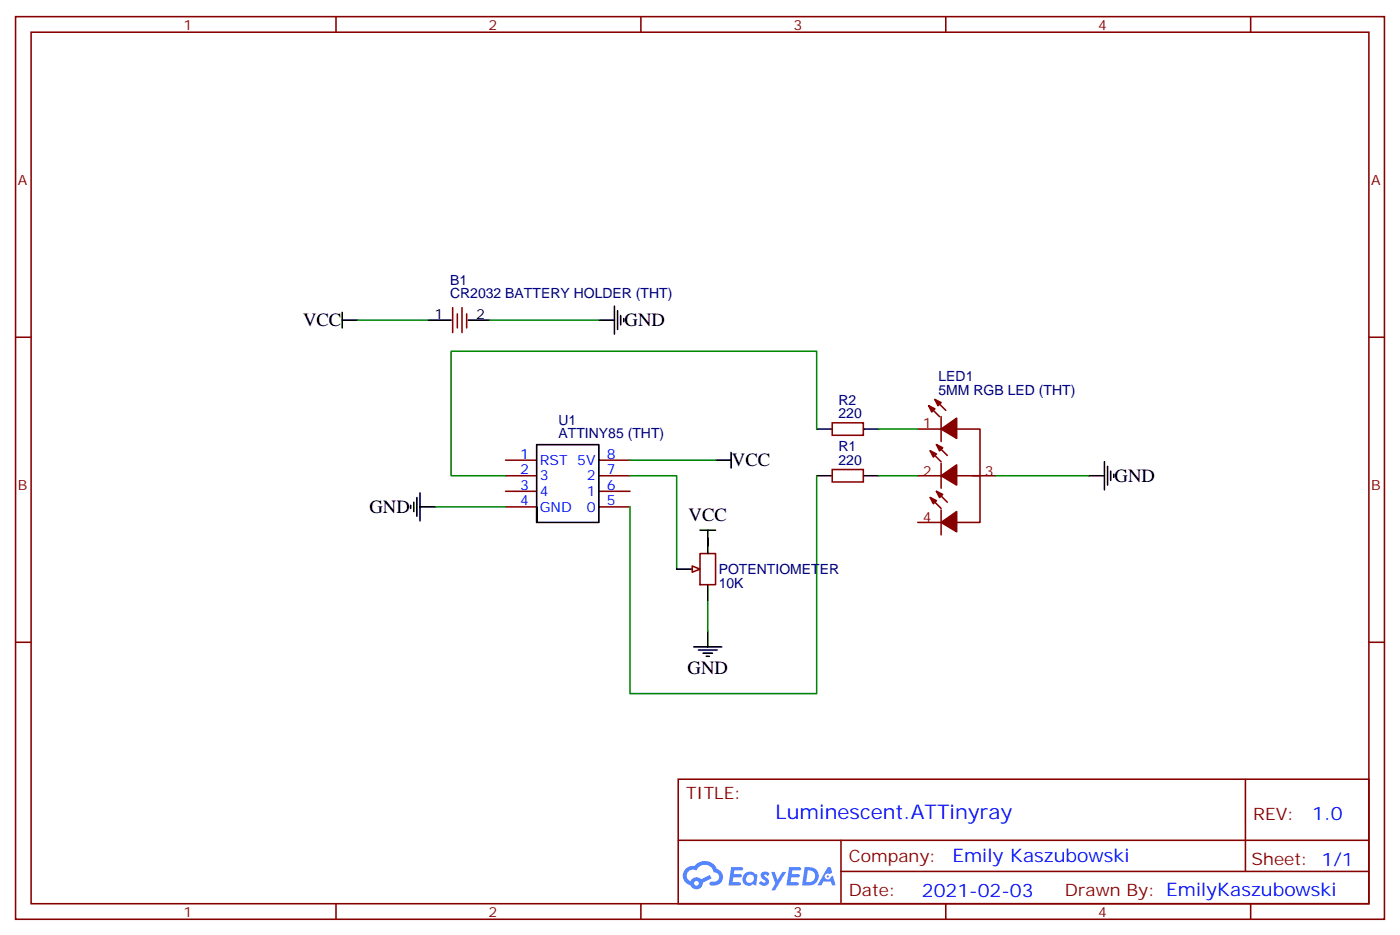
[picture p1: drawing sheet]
<svg xmlns="http://www.w3.org/2000/svg" width="317mm" height="212mm" viewBox="0 0 317 212" stroke-linecap="round" stroke-linejoin="round" font-family="sans-serif">
<g fill="none" stroke="#870000" stroke-width=".35">
<path d="M3.5 3.8h310.5v204.6h-310.5zM7.1 7.3h303.3v197.6h-303.3zM76.2 3.8v3.5M145.3 3.8v3.5M214.5 3.8v3.5M283.6 3.8v3.5M3.5 76.4h3.6M310.4 76.4h3.6M3.5 145.6h3.6M310.4 145.6h3.6M153.8 176.6h156.6v28.3h-156.6zM282.4 176.7v20.8"/>
<path d="M153.8 190.5h156.5M190.7 197.5h119.6M190.7 190.5v14.1M76.2 204.9v3.5M145.3 204.9v3.5M214.5 204.9v3.5M283.6 204.9v3.5"/>
</g>
<g fill="#5487ff">
<path d="M172.8 197.8a1.22 1.22 0 0 1 1.7 .3l-.4 .6a.47 .47 0 0 0-.3-.5 .47 .47 0 0 0-.5 .2v.2a1.55 1.55 0 0 1 1.1 1.5 1.34 1.34 0 0 1-2.3 .1l.5-.5 .7 .4a.29 .29 0 0 0 .4-.3 .29 .29 0 0 0-.3-.3 1.04 1.04 0 0 1-.6-1.7z"/>
<path d="M165.8 196.6h2.1a.43 .43 0 0 1 .5 0 .43 .43 0 0 1 .1 .5l-.3 .2h-1.7l-.1 .9h1.7a.37 .37 0 0 1 .1 .5 .37 .37 0 0 1-.3 .2h-1.6l-.2 1.1h1.3a.43 .43 0 0 1 .5 .1 .43 .43 0 0 1 .1 .4l-.3 .2h-2.5z"/>
<path d="M179 196.6h2.1a.43 .43 0 0 1 .4 0 .43 .43 0 0 1 .1 .5l-.3 .2h-1.6l-.1 .9h1.6a.36 .36 0 0 1 .2 .4 .36 .36 0 0 1-.4 .3h-1.6l-.1 1.1h1.3a.43 .43 0 0 1 .4 .1 .43 .43 0 0 1 .1 .4l-.3 .2h-2.4z"/>
<path d="M187.7 196.6h.7l.3 1.2-.6 .3a.69 .69 0 0 0-1 .3 .69 .69 0 0 0 .5 1 .69 .69 0 0 0 .8-.6l.5-.3 .6 2.2h-.8l-.2-.9h-1.8l-.5 .9h-.8z"/>
<path d="M174.9 197.6h.8l.6 1.9 1.1-1.9h.9l-2.6 4.2h-.8l.9-1.5z"/>
<path d="M182.5 196.6l-.6 4.1h1.3a2.11 2.11 0 0 0 2.5-2.1 2.11 2.11 0 0 0-2.5-2zM183.2 197.3a1.39 1.39 0 0 1 1.7 1.4 1.39 1.39 0 0 1-1.8 1.3h-.3z"/>
<path d="M168.8 198.2a1.47 1.47 0 0 0-.1 2.1 1.47 1.47 0 0 0 2.1 .1l.7 .3 .3-2.3-.2-.2-.4-.1a1.49 1.49 0 0 0-2.4 .1zM169.5 198.6a.92 .92 0 0 1 1.5 .5 .92 .92 0 0 1-1.3 1 .9 .9 0 0 1-.2-1.5z"/>
<path d="M155.5 196.9a2.18 2.18 0 0 0 1.1 3.8 1.44 1.44 0 0 0 1.6 .9 1.44 1.44 0 0 0 1.2-1.5l2-1-.5-.7-1.9 .9a1.47 1.47 0 0 0-2.4 .5 1.39 1.39 0 0 1-.7-2 1.39 1.39 0 0 1 2-.5 2.12 2.12 0 0 1 2.2-1.3 2.12 2.12 0 0 1 1.9 1.7 1.07 1.07 0 0 1 1.1 1.1 1.07 1.07 0 0 1-1 1.1h-.7a.43 .43 0 0 0-.5 .3 .43 .43 0 0 0 .4 .5 1.98 1.98 0 0 0 2.5-1.2 1.98 1.98 0 0 0-1.2-2.5 2.98 2.98 0 0 0-5.1-.7l-1.1 .1zM157.4 200.2a.55 .55 0 0 1 1.1 0 .55 .55 0 0 1-1.1 0z"/>
<circle cx="187.7" cy="198.7" r=".26"/>
</g>
<g fill="none" stroke="#000" stroke-width=".35">
<path d="M77.6 72.6h3.5M77.6 70.8v3.5M97 72.6h5.3M106.2 72.6h4.9M135.8 72.6h3.5M139.3 69.4v6.3M140.1 70.4v4.3M140.8 71.5v2.1M141.5 72.2v.7M185.2 97.3h3.5M195.8 97.3h3.5M93.1 114.5v.8"/>
<path d="M93.8 113.8v2.2M94.5 112.8v4.2M95.2 114.9h3.6M95.2 111.7v6.4M121.7 114.9v3.5h14.1v-17.6h-14.1v17.6M162.3 104.3h3.5M165.8 102.6v3.5M185.2 107.8h3.5M195.8 107.8h3.5M246.9 107.8h3.6M250.5 104.7v6.3M251.2 105.7v4.3"/>
<path d="M251.9 106.8v2.1M252.6 107.5v.7M153.5 129h3.5M158.7 120.2h3.6M160.5 120.2v5.3M160.5 132.5v3.6M157.3 146.6h6.4M158.4 147.4h4.2M159.5 148.1h2.1M160.2 148.8h.7M160.5 143.1v3.5"/>
</g>
<g fill="none" stroke="#870000" stroke-width=".35">
<path d="M102.7 69.7v5.7M103.7 71.2v3.1M104.8 69.7v5.7M105.8 71.2v3.1M188.7 95.8h7.1v2.9h-7.1zM208.1 97.3h5.3M210.6 92l2.5 2.4M212 90.6l2.5 2.4M213.4 94.4v5.7M217 97.3h5.2v21.1h-5.2M114.7 104.3h7M114.7 107.8h7"/>
<path d="M114.7 111.4h7M114.7 114.9h7M135.8 104.3h7.1M135.8 107.8h7.1M135.8 111.4h7.1M135.8 114.9h7.1M188.7 106.4h7.1v2.9h-7.1zM208.1 107.8h5.3M208.1 118.4h5.3M211 102.2l2.4 2.5M211 112.8l2.4 2.5M212.4 100.8l2.4 2.5"/>
<path d="M212.4 111.4l2.4 2.4M213.4 105v5.7M213.4 115.6v5.6M217 107.8h8.8M158.7 125.5h3.6v7h-3.6z"/>
</g>
<g fill="#870000" stroke="#870000" stroke-width=".35">
<path d="M210.6 92l1.4 .7-.7 .7z"/>
<path d="M212 90.6l1.4 .7-.7 .7z"/>
<path d="M213.4 97.3l3.6-2.5v4.6z"/>
<path d="M211 102.2l1.4 .7-.7 .7z"/>
<path d="M212.4 100.8l1.4 .7-.7 .7z"/>
<path d="M213.4 107.8l3.6-2.4v4.6z"/>
<path d="M211 112.8l1.4 .7-.7 .7z"/>
<path d="M212.4 111.4l1.4 .7-.7 .7z"/>
<path d="M213.4 118.4l3.6-2.4v4.5z"/>
</g>
<path d="M81.1 72.6h15.9M111.1 72.6h24.7M185.2 97.3v-17.7h-82.9v28.2h12.4M199.3 97.3h8.8M98.8 114.9h15.9M142.9 107.8h10.6v21.2M142.9 104.3h19.4M185.2 107.8v49.4h-42.3v-42.3M199.3 107.8h8.8M225.8 107.8h21.1M160.5 122v1.7M160.5 136.1v7" fill="none" stroke="#008700" stroke-width=".35"/>
<path d="M157 128.3l1.7 .7-1.7 .7z" fill="#f0f0f0" stroke="#870000" stroke-width=".35"/>
<text font-size="4.6" fill="#00f" x="175.9" y="185.7">Luminescent.ATTinyray</text>
<g font-size="4.2">
<text x="68.7" y="74">VCC</text>
<text x="141.6" y="74">GND</text>
<text x="166" y="105.7">VCC</text>
<text x="252.8" y="109.3">GND</text>
<text x="83.8" y="116.3">GND</text>
<text x="156.2" y="118.1">VCC</text>
<text x="155.9" y="152.8">GND</text>
</g>
<g font-size="4.2" fill="#00f">
<text x="297.6" y="185.9">1.0</text>
<text x="216" y="195.5">Emily Kaszubowski</text>
<text x="209.1" y="203.3">2021-02-03</text>
</g>
<g font-size="3.9" fill="#800">
<text x="155.6" y="181.2">TITLE:</text>
<text x="284.2" y="185.9">REV:</text>
<text x="192.5" y="195.4">Company:</text>
<text x="283.9" y="196">Sheet: 1/1</text>
<text x="192.5" y="203.1">Date:</text>
<text x="241.5" y="203.2">Drawn By: EmilyKaszubowski</text>
</g>
<g font-size="3.2" fill="#800">
<text x="41.6" y="6.8">1</text>
<text x="110.8" y="6.8">2</text>
<text x="179.9" y="6.8">3</text>
<text x="249.1" y="6.8">4</text>
<text x="4.1" y="41.9">A</text>
<text x="311" y="41.9">A</text>
<text x="209.3" y="96.9">1</text>
<text x="209.3" y="107.8">2</text>
<text x="223.3" y="107.8">3</text>
<text x="4.1" y="111">B</text>
<text x="311" y="111">B</text>
<text x="209.3" y="118.4">4</text>
<text x="41.6" y="207.9">1</text>
<text x="110.8" y="207.9">2</text>
<text x="179.9" y="207.9">3</text>
<text x="249.1" y="207.9">4</text>
</g>
<g font-size="3.2" fill="#000080">
<text x="102.1" y="64.6">B1</text>
<text x="102.1" y="67.6">CR2032 BATTERY HOLDER (THT)</text>
<text x="212.8" y="89.5">5MM RGB LED (THT)</text>
<text x="212.8" y="86.4">LED1</text>
<text x="190.2" y="94.8">220</text>
<text x="190.2" y="91.7">R2</text>
<text x="126.7" y="99.4">ATTINY85 (THT)</text>
<text x="126.7" y="96.3">U1</text>
<text x="190.2" y="105.4">220</text>
<text x="190.2" y="102.3">R1</text>
<text x="163" y="130.2">POTENTIOMETER</text>
<text x="163" y="133.3">10K</text>
</g>
<g font-size="3.2">
<text x="98.5" y="72.2">1</text>
<text x="107.9" y="72.2">2</text>
</g>
<g font-size="3.2" fill="#00f">
<text x="117.9" y="104">1</text>
<text x="117.9" y="107.5">2</text>
<text x="122.4" y="105.4">RST 5V</text>
<text x="137.6" y="104">8</text>
<text x="137.6" y="107.5">7</text>
<text x="117.9" y="111">3</text>
<text x="122.4" y="108.9">3</text>
<text x="122.4" y="112.4">4</text>
<text x="133.1" y="108.9">2</text>
<text x="133.1" y="112.4">1</text>
<text x="137.6" y="111">6</text>
<text x="117.9" y="114.5">4</text>
<text x="122.4" y="116">GND</text>
<text x="133.1" y="116">0</text>
<text x="137.6" y="114.5">5</text>
</g>
</svg>
